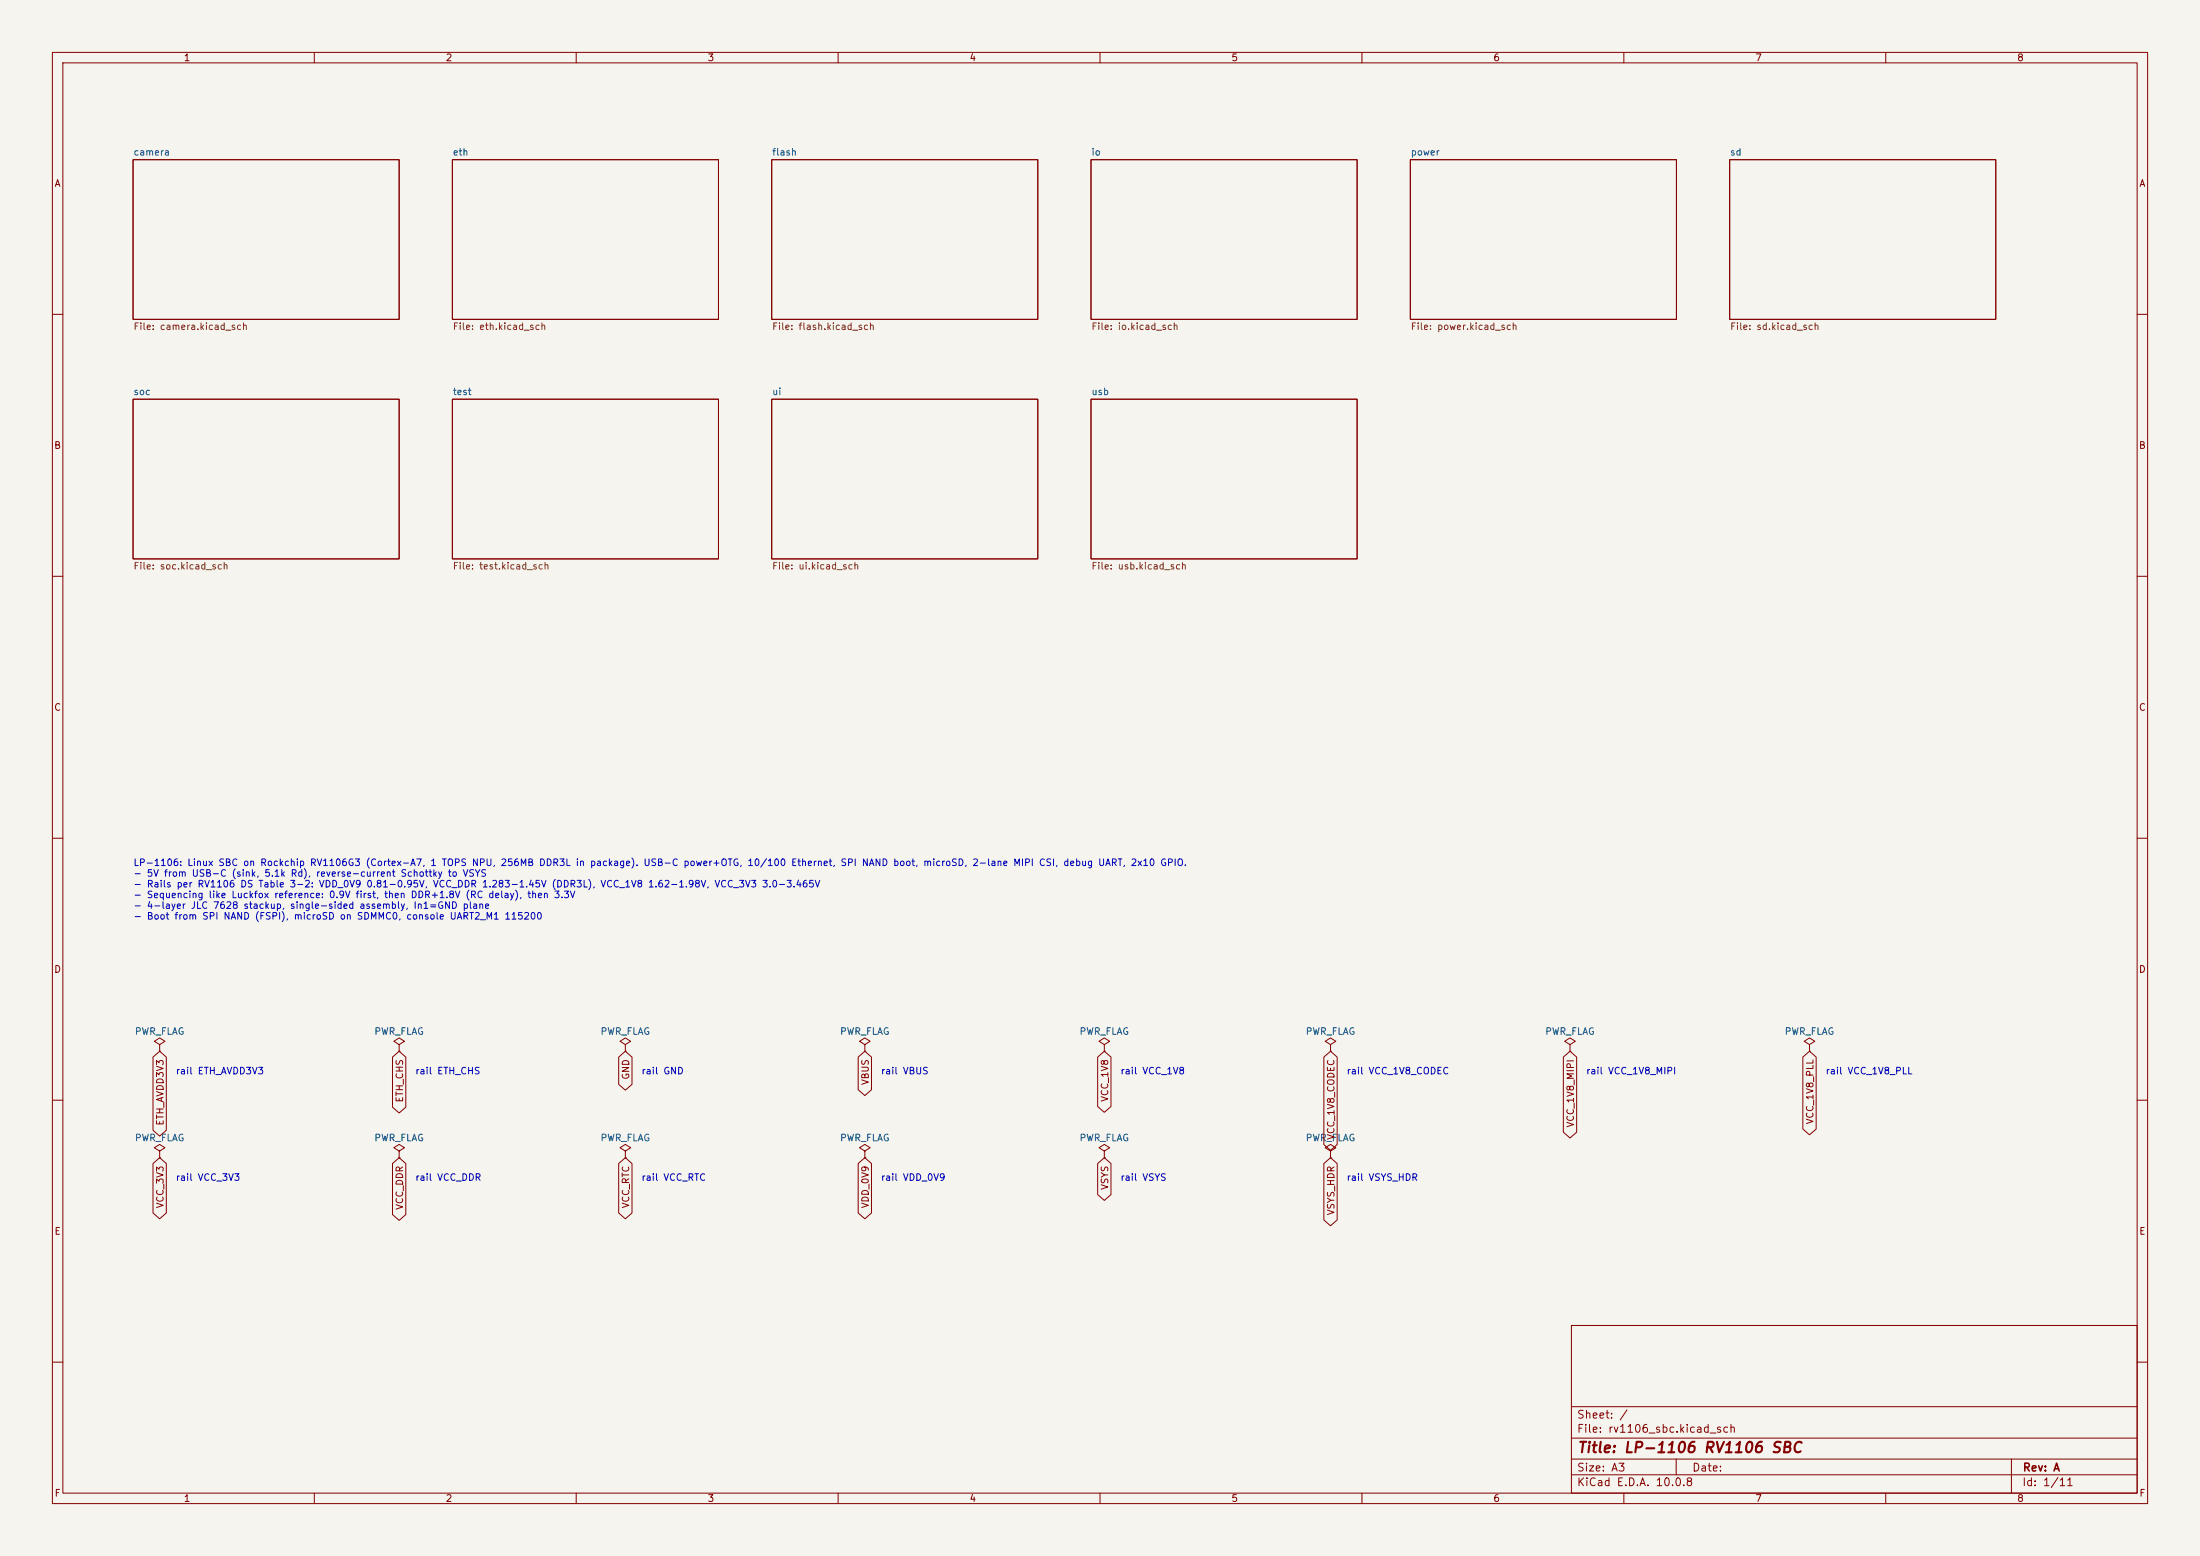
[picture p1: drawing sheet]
<svg xmlns="http://www.w3.org/2000/svg" width="420mm" height="297mm" viewBox="0 0 420 297" stroke-linecap="round" stroke-linejoin="round" font-family="sans-serif">
<path d="M0 0h420v297h-420z" fill="#f5f4ef" stroke="#f5f4ef" stroke-width=".19"/>
<g fill="none" stroke="#840000" stroke-width=".19">
<path d="M10 10h400v277h-400zM12 12h396v273h-396zM60 10v2M110 10v2M160 10v2M210 10v2M260 10v2M310 10v2M360 10v2M25.4 30.5h50.8v30.5h-50.8zM86.4 30.5h50.8v30.5h-50.8zM147.3 30.5h50.8v30.5h-50.8z"/>
<path d="M208.3 30.5h50.8v30.5h-50.8zM269.2 30.5h50.8v30.5h-50.8zM330.2 30.5h50.8v30.5h-50.8zM10 60h2M25.4 76.2h50.8v30.5h-50.8zM86.4 76.2h50.8v30.5h-50.8zM147.3 76.2h50.8v30.5h-50.8zM208.3 76.2h50.8v30.5h-50.8zM408 60h2M10 110h2M408 110h2M10 160h2"/>
<path d="M408 160h2M30.5 199.4l1-.6-1-.7-1 .7 1 .6v1.3M76.2 199.4l1-.6-1-.7-1 .7 1 .6v1.3M119.4 199.4l1-.6-1-.7-1 .7 1 .6v1.3M165.1 199.4l1-.6-1-.7-1 .7 1 .6v1.3M210.8 199.4l1-.6-1-.7-1 .7 1 .6v1.3M254 199.4l1-.6-1-.7-1 .7 1 .6v1.3M299.7 199.4l1-.6-1-.7-1 .7 1 .6v1.3M345.4 199.4l1.1-.6-1.1-.7-1 .7 1 .6v1.3M10 210h2M29.2 201.8l1.3-1.1 1.3 1.1v13.9l-1.3 1.2-1.3-1.2zM30.5 219.7l1-.6-1-.7-1 .7 1 .6v1.3"/>
<path d="M30.5 200.7h.1M74.9 201.8l1.3-1.1 1.3 1.1v9.5l-1.3 1.1-1.3-1.1zM76.2 200.7h.1M76.2 219.7l1-.6-1-.7-1 .7 1 .6v1.3M118.1 201.8l1.3-1.1 1.3 1.1v5.2l-1.3 1.1-1.3-1.1zM119.4 219.7l1-.6-1-.7-1 .7 1 .6v1.3M119.4 200.7h.1M163.8 201.8l1.3-1.1 1.3 1.1v6.2l-1.3 1.1-1.3-1.1zM165.1 219.7l1-.6-1-.7-1 .7 1 .6v1.3M165.1 200.7h.1M209.5 201.8l1.3-1.1 1.3 1.1v9.4l-1.3 1.1-1.3-1.1zM210.8 200.7h.1"/>
<path d="M210.8 219.7l1-.6-1-.7-1 .7 1 .6v1.3M252.7 201.8l1.3-1.1 1.3 1.1v16.7l-1.3 1.1-1.3-1.1zM254 219.7l1-.6-1-.7-1 .7 1 .6v1.3M254 200.7h.1M298.4 201.8l1.3-1.1 1.3 1.1v14.3l-1.3 1.1-1.3-1.1zM299.7 200.7h.1M344.2 201.8l1.2-1.1 1.3 1.1v13.7l-1.3 1.1-1.2-1.1zM345.4 200.7h.1M408 210h2M29.2 222.1l1.3-1.1 1.3 1.1v9.4l-1.3 1.1-1.3-1.1zM30.5 221h.1M74.9 222.1l1.3-1.1 1.3 1.1v9.7l-1.3 1.1-1.3-1.1z"/>
<path d="M76.2 221h.1M118.1 222.1l1.3-1.1 1.3 1.1v9.4l-1.3 1.1-1.3-1.1zM119.4 221h.1M163.8 222.1l1.3-1.1 1.3 1.1v9.4l-1.3 1.1-1.3-1.1zM165.1 221h.1M209.5 222.1l1.3-1.1 1.3 1.1v5.9l-1.3 1.1-1.3-1.1zM210.8 221h.1M252.7 222.1l1.3-1.1 1.3 1.1v10.8l-1.3 1.1-1.3-1.1zM254 221h.1M300 253h108v32h-108zM10 260h2M300 278.5h108"/>
<path d="M300 274.5h108M300 268.5h108M320 278.5v3M384 278.5v6.5M408 260h2M60 285v2M110 285v2M160 285v2M210 285v2M260 285v2M300 281.5h108M310 285v2"/>
<path d="M360 285v2"/>
</g>
<text font-size="2" fill="#840000" x="301" y="277.8">Title: LP-1106 RV1106 SBC</text>
<g font-size="1.5" fill="#840000">
<text x="300.9" y="273.8">File: rv1106_sbc.kicad_sch</text>
<text x="300.9" y="271.1">Sheet: /</text>
<text x="300.9" y="281.2">Size: A3</text>
<text x="322.9" y="281.2">Date:</text>
<text x="386" y="281.2">Rev: A</text>
<text x="300.9" y="284">KiCad E.D.A. 10.0.8</text>
<text x="385.9" y="284">Id: 1/11</text>
</g>
<g font-size="1.3" fill="#840000">
<text x="35" y="12">1</text>
<text x="85" y="12">2</text>
<text x="135" y="12">3</text>
<text x="185" y="12">4</text>
<text x="235" y="12">5</text>
<text x="285" y="12">6</text>
<text x="335" y="12">7</text>
<text x="385" y="12">8</text>
<text x="10.3" y="36">A</text>
<text x="408.3" y="36">A</text>
<text x="10.2" y="86">B</text>
<text x="408.2" y="86">B</text>
<text x="10.2" y="136">C</text>
<text x="408.2" y="136">C</text>
<text x="10.2" y="186">D</text>
<text x="408.2" y="186">D</text>
<text x="120.4" y="206.2" transform="rotate(-90 120.4 206.2)">GND</text>
<text x="166.2" y="207.2" transform="rotate(-90 166.2 207.2)">VBUS</text>
<text x="31.5" y="215" transform="rotate(-90 31.5 215)">ETH_AVDD3V3</text>
<text x="77.3" y="210.5" transform="rotate(-90 77.3 210.5)">ETH_CHS</text>
<text x="211.9" y="210.4" transform="rotate(-90 211.9 210.4)">VCC_1V8</text>
<text x="300.8" y="215.3" transform="rotate(-90 300.8 215.3)">VCC_1V8_MIPI</text>
<text x="346.5" y="214.7" transform="rotate(-90 346.5 214.7)">VCC_1V8_PLL</text>
<text x="255.1" y="217.7" transform="rotate(-90 255.1 217.7)">VCC_1V8_CODEC</text>
<text x="211.9" y="227.2" transform="rotate(-90 211.9 227.2)">VSYS</text>
<text x="31.5" y="230.7" transform="rotate(-90 31.5 230.7)">VCC_3V3</text>
<text x="77.3" y="231" transform="rotate(-90 77.3 231)">VCC_DDR</text>
<text x="120.4" y="230.7" transform="rotate(-90 120.4 230.7)">VCC_RTC</text>
<text x="166.2" y="230.7" transform="rotate(-90 166.2 230.7)">VDD_0V9</text>
<text x="255.1" y="232.1" transform="rotate(-90 255.1 232.1)">VSYS_HDR</text>
<text x="10.3" y="236">E</text>
<text x="408.3" y="236">E</text>
<text x="10.3" y="286">F</text>
<text x="35" y="287">1</text>
<text x="85" y="287">2</text>
<text x="135" y="287">3</text>
<text x="185" y="287">4</text>
<text x="235" y="287">5</text>
<text x="285" y="287">6</text>
<text x="335" y="287">7</text>
<text x="385" y="287">8</text>
<text x="408.3" y="286">F</text>
</g>
<g font-size="1.3" fill="#006464">
<text x="25.4" y="30">camera</text>
<text x="86.3" y="30">eth</text>
<text x="147.3" y="30">flash</text>
<text x="208.3" y="30">io</text>
<text x="269.2" y="30">power</text>
<text x="330.2" y="30">sd</text>
<text x="25.4" y="75.7">soc</text>
<text x="86.3" y="75.7">test</text>
<text x="147.3" y="75.7">ui</text>
<text x="208.3" y="75.7">usb</text>
<text x="25.6" y="197.8">PWR_FLAG</text>
<text x="71.4" y="197.8">PWR_FLAG</text>
<text x="114.5" y="197.8">PWR_FLAG</text>
<text x="160.3" y="197.8">PWR_FLAG</text>
<text x="206" y="197.8">PWR_FLAG</text>
<text x="249.2" y="197.8">PWR_FLAG</text>
<text x="294.9" y="197.8">PWR_FLAG</text>
<text x="340.6" y="197.8">PWR_FLAG</text>
<text x="25.6" y="218.1">PWR_FLAG</text>
<text x="71.4" y="218.1">PWR_FLAG</text>
<text x="114.5" y="218.1">PWR_FLAG</text>
<text x="160.3" y="218.1">PWR_FLAG</text>
<text x="206" y="218.1">PWR_FLAG</text>
<text x="249.2" y="218.1">PWR_FLAG</text>
</g>
<g font-size="1.3" fill="#725600">
<text x="25.4" y="63.3">File: camera.kicad_sch</text>
<text x="86.3" y="63.3">File: eth.kicad_sch</text>
<text x="147.3" y="63.3">File: flash.kicad_sch</text>
<text x="208.3" y="63.3">File: io.kicad_sch</text>
<text x="269.2" y="63.3">File: power.kicad_sch</text>
<text x="330.2" y="63.3">File: sd.kicad_sch</text>
<text x="25.4" y="109">File: soc.kicad_sch</text>
<text x="86.3" y="109">File: test.kicad_sch</text>
<text x="147.3" y="109">File: ui.kicad_sch</text>
<text x="208.3" y="109">File: usb.kicad_sch</text>
</g>
<g font-size="1.3" fill="#0000c2">
<text x="25.4" y="165.6">LP-1106: Linux SBC on Rockchip RV1106G3 (Cortex-A7, 1 TOPS NPU, 256MB DDR3L in package). USB-C power+OTG, 10/100 Ethernet, SPI NAND boot, microSD, 2-lane MIPI CSI, debug UART, 2x10 GPIO.</text>
<text x="25.4" y="167.6">- 5V from USB-C (sink, 5.1k Rd), reverse-current Schottky to VSYS</text>
<text x="25.4" y="169.7">- Rails per RV1106 DS Table 3-2: VDD_0V9 0.81-0.95V, VCC_DDR 1.283-1.45V (DDR3L), VCC_1V8 1.62-1.98V, VCC_3V3 3.0-3.465V</text>
<text x="25.4" y="171.7">- Sequencing like Luckfox reference: 0.9V first, then DDR+1.8V (RC delay), then 3.3V</text>
<text x="25.4" y="173.8">- 4-layer JLC 7628 stackup, single-sided assembly, In1=GND plane</text>
<text x="25.4" y="175.8">- Boot from SPI NAND (FSPI), microSD on SDMMC0, console UART2_M1 115200</text>
<text x="33.5" y="205.4">rail ETH_AVDD3V3</text>
<text x="79.2" y="205.4">rail ETH_CHS</text>
<text x="122.4" y="205.4">rail GND</text>
<text x="168.1" y="205.4">rail VBUS</text>
<text x="213.8" y="205.4">rail VCC_1V8</text>
<text x="257" y="205.4">rail VCC_1V8_CODEC</text>
<text x="302.7" y="205.4">rail VCC_1V8_MIPI</text>
<text x="348.4" y="205.4">rail VCC_1V8_PLL</text>
<text x="33.5" y="225.7">rail VCC_3V3</text>
<text x="79.2" y="225.7">rail VCC_DDR</text>
<text x="122.4" y="225.7">rail VCC_RTC</text>
<text x="168.1" y="225.7">rail VDD_0V9</text>
<text x="213.8" y="225.7">rail VSYS</text>
<text x="257" y="225.7">rail VSYS_HDR</text>
</g>
</svg>
